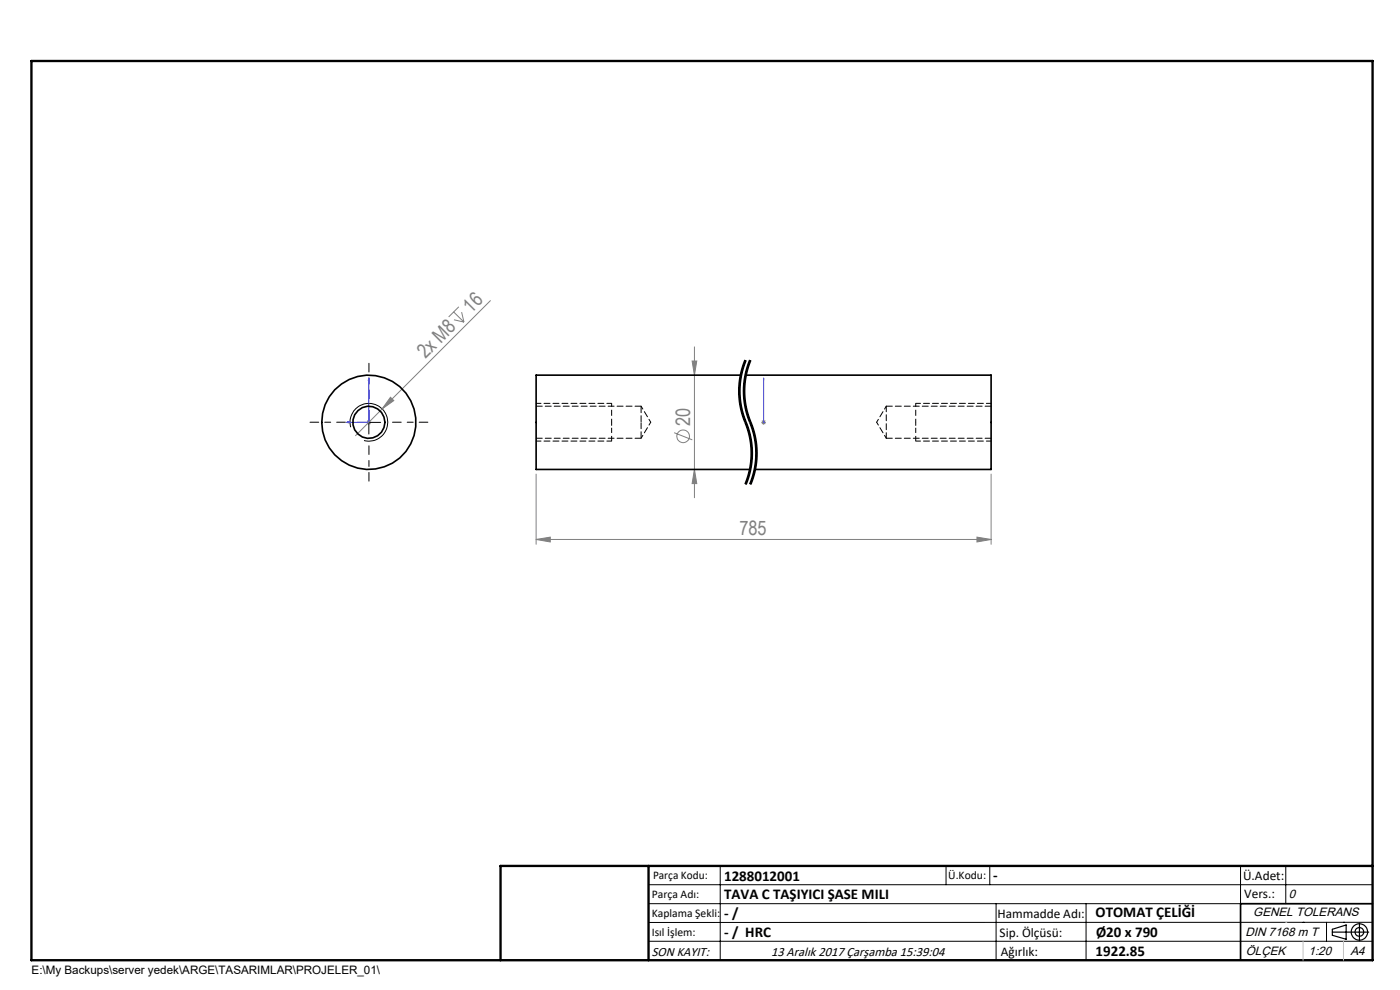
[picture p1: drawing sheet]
<svg xmlns="http://www.w3.org/2000/svg" width="297mm" height="210mm" viewBox="0 0 297 210" stroke-linecap="round" stroke-linejoin="round" font-family="sans-serif">
<g fill="none" stroke="#808080" stroke-width=".21">
<path d="M96.2 66.2l2.2 2.1M96.3 67.8l2.1 .5M97.3 65.1l-2.1 2.1M97.9 66.2l.5 2.1M104 63.8l-22.9 22.9M146.8 76.6h1l-.5 3zM147.3 73.6v32M77.8 89.6h.9M77.9 89.2l.7 .7M78.2 89.1v1M78.6 89.2l-.7 .7M81.1 86.7l-5.7 5.7"/>
<path d="M82.8 84.3l.7 .7-2.4 1.7zM143 91.8l3.9 1.5M147.3 99.6l.5 3h-1zM161.5 89.6h1M161.6 89.2l.7 .7M162 89.1v1M162.3 89.2l-.7 .7M113.7 114.4l3-.5v1.1zM113.7 100.6v14.9M113.7 114.4h96.6M207.3 113.9l3 .5-3 .6zM210.3 100.6v14.9"/>
<circle cx="144.9" cy="92.6" r="1.34"/>
</g>
<g fill="none" stroke="#000" stroke-width=".21">
<path d="M157.3 79.8l-.2 1.7a17 17 0 0 0 .2 4.7M158 76.3l-.9 2.8-.4 2.4M158.2 76.4a17.8 17.8 0 0 0 .5 14.5 17.1 17.1 0 0 1-.5 11.8M158.3 79.8l-.3 2.9 .3 3.5M158.3 76.5l-1 3.3M159 76.3l-.9 2.8-.4 2.4M159.2 76.4a17.8 17.8 0 0 0 .5 14.5 17.1 17.1 0 0 1-.5 11.8M159.3 76.5l-1 3.3M74.4 90.6a4 4 0 0 1 3.5-5 4 4 0 0 1 4.3 4.3 4 4 0 0 1-5 3.5M75.7 89.6h5.1M78.2 87.1v5M156.7 81.5v3"/>
<path d="M156.7 84.5a19.6 19.6 0 0 0 1.7 6.2M157.3 86.2l.9 3M157.7 81.5v3M157.7 84.5a19.6 19.6 0 0 0 1.7 6.2M158.2 89.2l.1 .3zM158.3 86.2l.5 1.9 1.1 3.1M158.3 89.5l.2 .5M158.4 90.7l.3 1.1M158.6 90l.9 3.5 .2 2.9M158.7 91.8l.5 2.9M159.2 94.7l.1 .6M159.3 95.3l-.2 3.5-.4 1.7-.7 2.2"/>
<path d="M159.4 90.7l.3 1.1M159.7 96.4a17.3 17.3 0 0 1-.9 5.3M159.7 91.8l.5 2.9M159.9 91.2l.6 2.9 .2 2.3M160.2 94.7l.1 .6M160.3 95.3l-.2 3.5-.4 1.7-.7 2.2M160.7 96.4a17.3 17.3 0 0 1-.8 4.7M158.5 102.3l-.2 .5M158.7 101.7l-.1 .6M159.7 101.7l-.4 1.1M159.9 101.1l-.1 .6M137.6 187.7h153.6"/>
<path d="M137.6 191.7h153.6M137.6 199.7h153.6M152.8 183.7v20M200.7 183.7v4M210 183.7v4M211.3 191.7v12M230.4 191.7v12M263.2 183.7v20M272.8 183.7v8M276.4 195.6h.1M281.4 195.6v4.1M285 195.6h.1"/>
<path d="M291.2 195.6l-153.6 .1"/>
</g>
<path d="M129.8 90.7v2.9M194.3 90.7v2.9" fill="none" stroke="#000" stroke-width=".21" stroke-dasharray="1.3 .6" stroke-dashoffset=".2" stroke-linecap="butt"/>
<path d="M129.8 85.6v4M194.3 85.6v4" fill="none" stroke="#000" stroke-width=".21" stroke-dasharray="1.3 .6" stroke-dashoffset=".5" stroke-linecap="butt"/>
<path d="M158.2 76.4a17.1 17.1 0 0 0 0 13.2M159.2 76.4a17.1 17.1 0 0 0 0 13.2M158.2 89.6a17.1 17.1 0 0 1 0 13.1M159.2 89.6a17.1 17.1 0 0 1 0 13.1" fill="none" stroke="#000" stroke-width=".21" stroke-dasharray="6.3 1.3 1.3 1.3" stroke-dashoffset="1.5" stroke-linecap="butt"/>
<g fill="none" stroke="#000" stroke-width=".25">
<path d="M282.6 197.7h7.8M282.6 197.1l3-.9v3l-3-.8zM288.4 195.8v3.8M106.2 203.7h185"/>
<circle cx="288.4" cy="197.7" r="1.74"/>
<circle cx="288.4" cy="197.7" r=".93"/>
</g>
<path d="M73.6 89.6l.4-.1v.2zM78.2 80.2l.2 .4h-.3zM78.2 80.2v9.4h-4.6M162 89.5v.2zM162 80.2v.4v-.4M162 89.6h.1M162 80.2v9.4" fill="none" stroke="#00f" stroke-width=".21"/>
<path d="M73.3 89.6h-7.5M78.3 84.6v-7.5M78.3 94.6v7.5M83.3 89.6h7.5" fill="none" stroke="#000" stroke-width=".21" stroke-dasharray="15.2 1.3 1.3 1.3" stroke-dashoffset="13.4"/>
<path d="M113.8 93.6h16M129.8 85.6h-16M194.3 93.6h16M210.3 85.6h-16" fill="none" stroke="#000" stroke-width=".21" stroke-dasharray="1.3 .6" stroke-dashoffset=".3"/>
<path d="M129.8 89.6v1.1M194.3 89.6v1.1" fill="none" stroke="#000" stroke-width=".21" stroke-dasharray="1.3 .6" stroke-dashoffset=".6"/>
<path d="M291.2 191.7h-28v12" fill="none" stroke="#000" stroke-width=".35"/>
<path d="M6.7 12.9h284.5v190.8h-284.5zM137.6 183.7v20M291.2 183.7h-185v20" fill="none" stroke="#000" stroke-width=".5"/>
<path d="M276.4 199.7v4M285 199.7v4" fill="none" stroke="#c0c0c0" stroke-width=".21"/>
<path d="M272.8 195.6h.1" fill="none" stroke="#c0c0c0" stroke-width=".25"/>
<g fill="#00f">
<path d="M162 89.5v.2zM162 80.2v.4z"/>
<path d="M73.6 89.6l.4 .1v-.2zM78.2 80.2l-.1 .4h.3z"/>
</g>
<g fill="#808080">
<path d="M82.8 84.3l.7 .7-2.4 1.7z"/>
<path d="M113.7 114.4l3-.5v1.1zM207.3 113.9l3 .5-3 .6z"/>
<path d="M146.8 76.6h1l-.5 3zM147.3 99.6l.5 3h-1z"/>
</g>
<g fill="none" stroke="#000" stroke-width=".35">
<path d="M157.2 79.6h-43.5v20h45.4M158.2 79.6h52.1v20h-50.2"/>
<circle cx="78.3" cy="89.6" r="10"/>
<circle cx="78.3" cy="89.6" r="3.4"/>
</g>
<path d="M188 86.2v6.8" fill="none" stroke="#000" stroke-width=".21" stroke-dasharray="1.3 .6" stroke-dashoffset=".1"/>
<path d="M136 93l2-3.4M138 89.6l-2-3.4M186 89.6l2 3.4M188 86.2l-2 3.4" fill="none" stroke="#000" stroke-width=".21" stroke-dasharray="1.3 .6" stroke-dashoffset=".6"/>
<path d="M113.8 93h22.2M136 86.2h-22.2M188 93h22.3M210.3 86.2h-22.3" fill="none" stroke="#000" stroke-width=".21" stroke-dasharray="1.3 .6"/>
<path d="M136 89.6v-3.4M136 93v-3.4" fill="none" stroke="#000" stroke-width=".21" stroke-dasharray="1.3 .6" stroke-dashoffset="-.1"/>
<g font-size="4.2" fill="#808080">
<text x="100" y="66.5" transform="rotate(-45 100 66.5)">16</text>
<text x="90.2" y="76.3" transform="rotate(-45 90.2 76.3)">2x M8</text>
<text x="146.4" y="90.3" transform="rotate(-90 146.4 90.3)">20</text>
<text x="156.8" y="113.5">785</text>
</g>
<g font-size="3.2">
<text x="153.6" y="186.8">1288012001</text>
<text x="153.6" y="190.8">TAVA C TAŞIYICI ŞASE MILI</text>
<text x="210.7" y="186.6">-</text>
<text x="153.6" y="194.8">- /</text>
<text x="232.4" y="194.5">OTOMAT ÇELİĞİ</text>
<text x="153.6" y="198.8">- / HRC</text>
<text x="232.4" y="202.8">1922.85</text>
<text x="232.5" y="198.8">Ø20 x 790</text>
</g>
<g font-size="2.8">
<text x="263.7" y="186.7">Ü.Adet:</text>
<text x="263.9" y="190.5">Vers.:</text>
<text x="211.6" y="194.8">Hammadde Adı:</text>
<text x="138.3" y="202.8">SON KAYIT:</text>
<text x="163.6" y="202.8">13 Aralık 2017 Çarşamba 15:39:04</text>
<text x="212.1" y="198.7">Sip. Ölçüsü:</text>
<text x="212.3" y="202.7">Ağırlık:</text>
</g>
<g font-size="2.6">
<text x="273.4" y="190.4">0</text>
<text x="265.9" y="194.4">GENEL TOLERANS</text>
<text x="264.2" y="198.5">DIN 7168 m T</text>
<text x="264.3" y="202.6">ÖLÇEK</text>
<text x="277.6" y="202.6">1:20</text>
<text x="286.5" y="202.6">A4</text>
</g>
<g font-size="2.5">
<text x="138.3" y="190.5">Parça Adı:</text>
<text x="138.5" y="186.5">Parça Kodu:</text>
<text x="201.2" y="186.5">Ü.Kodu:</text>
<text x="138.3" y="194.5">Kaplama Şekli:</text>
<text x="138.3" y="198.6">Isıl İşlem:</text>
<text x="6.7" y="206.7">E:\My Backups\server yedek\ARGE\TASARIMLAR\PROJELER_01\</text>
</g>
</svg>
